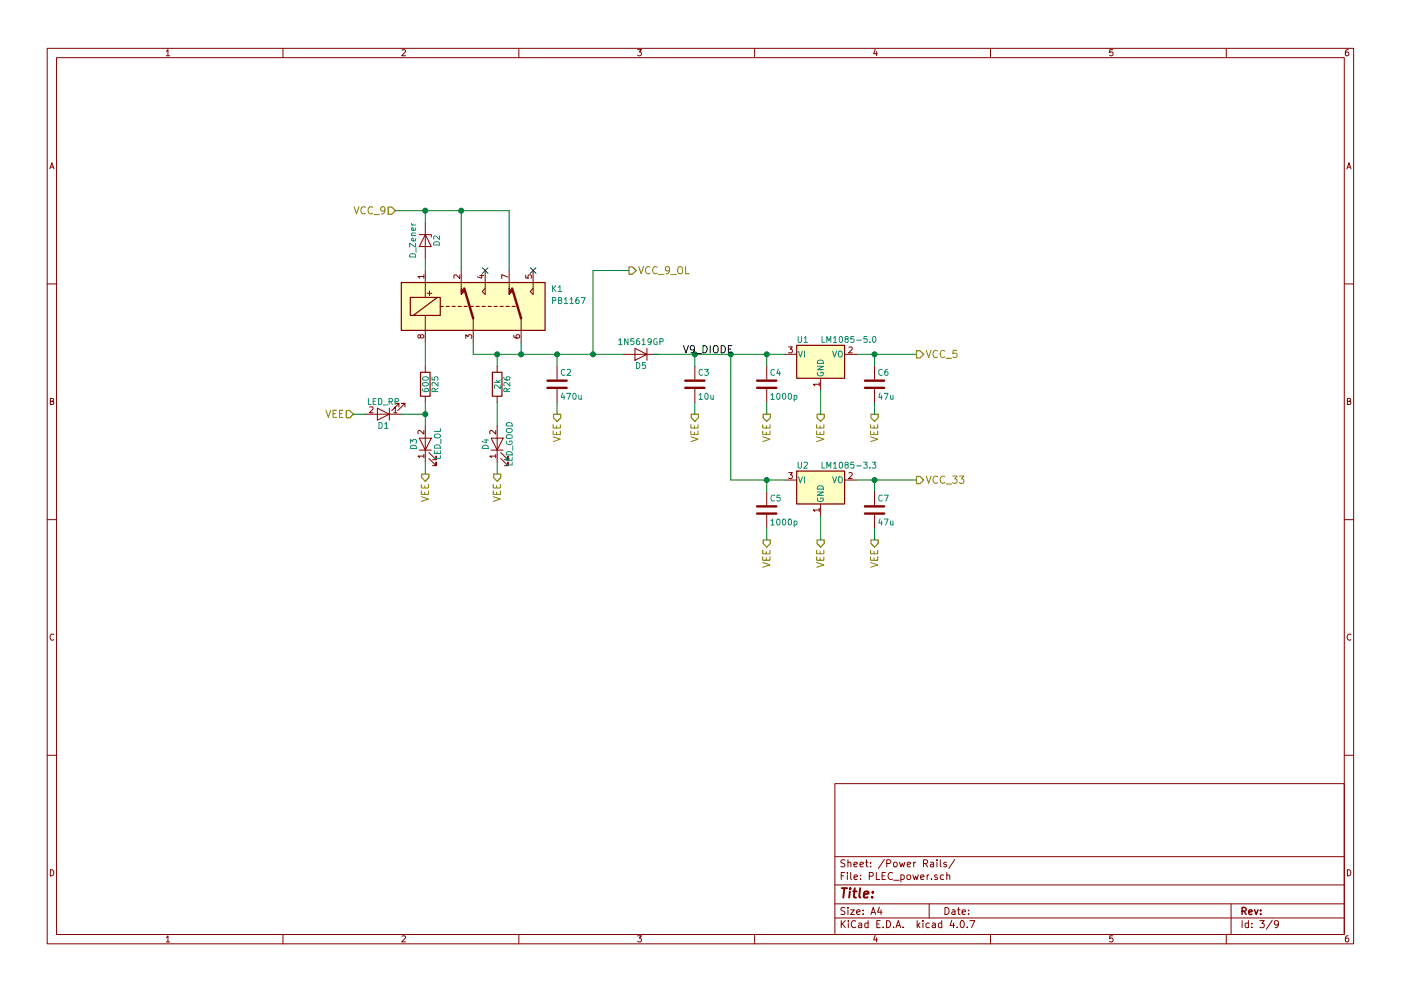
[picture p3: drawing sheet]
EESchema Schematic File Version 2
LIBS:power
LIBS:device
LIBS:switches
LIBS:relays
LIBS:motors
LIBS:transistors
LIBS:conn
LIBS:linear
LIBS:regul
LIBS:74xx
LIBS:cmos4000
LIBS:adc-dac
LIBS:memory
LIBS:xilinx
LIBS:microcontrollers
LIBS:dsp
LIBS:microchip
LIBS:analog_switches
LIBS:motorola
LIBS:texas
LIBS:intel
LIBS:audio
LIBS:interface
LIBS:digital-audio
LIBS:philips
LIBS:display
LIBS:cypress
LIBS:siliconi
LIBS:opto
LIBS:atmel
LIBS:contrib
LIBS:valves
LIBS:teensy
LIBS:XBP9B-DMST-002
LIBS:PLEC
LIBS:cap_470u
LIBS:PLEC-cache
EELAYER 25 0
EELAYER END
$Descr A4 11693 8268
encoding utf-8
Sheet 3 9
Title ""
Date ""
Rev ""
Comp ""
Comment1 ""
Comment2 ""
Comment3 ""
Comment4 ""
$EndDescr
Wire Wire Line
	7150 2950 7650 2950
Connection ~ 6400 2950
Connection ~ 7300 2950
$Comp
L C C4
U 1 1
P 6400 3200
F 0 "C4" H 6425 3300 50  0000 L CNN
F 1 "1000p" H 6425 3100 50  0000 L CNN
F 2 "PLEC:THTt_100Px200Lx125Wx200H_1000p" H 6438 3050 50  0001 C CNN
F 3 "" H 6400 3200 50  0001 C CNN
	1    6400 3200
	1    0    0    -1  
$EndComp
Connection ~ 6100 2950
$Comp
L C C3
U 1 1
P 5800 3200
F 0 "C3" H 5825 3300 50  0000 L CNN
F 1 "10u" H 5825 3100 50  0000 L CNN
F 2 "PLEC:THTm_1.5Px4Dx7H_10u" H 5838 3050 50  0001 C CNN
F 3 "" H 5800 3200 50  0001 C CNN
	1    5800 3200
	1    0    0    -1  
$EndComp
$Comp
L LM1085-3.3 U2
U 1 1
P 6850 4000
F 0 "U2" H 6700 4125 50  0000 C CNN
F 1 "LM1085-3.3" H 6850 4125 50  0000 L CNN
F 2 "TO_SOT_Packages_THT:TO-220-3_Vertical" H 6850 4250 50  0001 C CIN
F 3 "" H 6850 4000 50  0001 C CNN
	1    6850 4000
	1    0    0    -1  
$EndComp
$Comp
L LM1085-5.0 U1
U 1 1
P 6850 2950
F 0 "U1" H 6700 3075 50  0000 C CNN
F 1 "LM1085-5.0" H 6850 3075 50  0000 L CNN
F 2 "TO_SOT_Packages_THT:TO-220-3_Vertical" H 6850 3200 50  0001 C CIN
F 3 "" H 6850 2950 50  0001 C CNN
	1    6850 2950
	1    0    0    -1  
$EndComp
Text HLabel 7650 4000 2    60   Output ~ 0
VCC_33
Text HLabel 7650 2950 2    60   Output ~ 0
VCC_5
Text HLabel 5800 3450 3    60   Output ~ 0
VEE
Text HLabel 6400 3450 3    60   Output ~ 0
VEE
Text HLabel 6850 3450 3    60   Output ~ 0
VEE
Text HLabel 7300 3450 3    60   Output ~ 0
VEE
Text HLabel 3300 1750 0    60   Input ~ 0
VCC_9
$Comp
L IM00 K1
U 1 1
P 3750 2550
F 0 "K1" H 4600 2700 50  0000 L CNN
F 1 "PB1167" H 4600 2600 50  0000 L CNN
F 2 "PLEC:PB1167" H 3750 2550 50  0001 C CNN
F 3 "" H 3750 2550 50  0001 C CNN
	1    3750 2550
	1    0    0    -1  
$EndComp
$Comp
L D_Zener D2
U 1 1
P 3550 2000
F 0 "D2" H 3550 2100 50  0000 C CNN
F 1 "D_Zener" H 3550 1900 50  0000 C CNN
F 2 "Diodes_THT:D_DO-201AD_P15.24mm_Horizontal" H 3550 2000 50  0001 C CNN
F 3 "" H 3550 2000 50  0001 C CNN
	1    3550 2000
	0    1    1    0   
$EndComp
Wire Wire Line
	3550 2250 3550 2150
$Comp
L R R25
U 1 1
P 3550 3200
F 0 "R25" V 3630 3200 50  0000 C CNN
F 1 "600" V 3550 3200 50  0000 C CNN
F 2 "Resistors_THT:R_Axial_DIN0414_L11.9mm_D4.5mm_P20.32mm_Horizontal" V 3480 3200 50  0001 C CNN
F 3 "" H 3550 3200 50  0001 C CNN
	1    3550 3200
	1    0    0    -1  
$EndComp
Wire Wire Line
	3550 3050 3550 2850
Text HLabel 3550 3950 3    60   Output ~ 0
VEE
Wire Wire Line
	3300 1750 4250 1750
Wire Wire Line
	3850 1750 3850 2250
Wire Wire Line
	4250 1750 4250 2250
Connection ~ 3850 1750
NoConn ~ 4050 2250
NoConn ~ 4450 2250
Wire Wire Line
	3950 2850 3950 2950
Wire Wire Line
	4350 2950 4350 2850
Connection ~ 4350 2950
$Comp
L LED D3
U 1 1
P 3550 3700
F 0 "D3" H 3550 3800 50  0000 C CNN
F 1 "LED_OL" H 3550 3600 50  0000 C CNN
F 2 "LEDs:LED_D3.0mm_FlatTop" H 3550 3700 50  0001 C CNN
F 3 "" H 3550 3700 50  0001 C CNN
	1    3550 3700
	0    -1   -1   0   
$EndComp
Wire Wire Line
	3550 3350 3550 3550
Wire Wire Line
	3550 3850 3550 3950
Wire Wire Line
	5800 2950 5800 3050
Wire Wire Line
	6400 2950 6400 3050
Wire Wire Line
	5800 3450 5800 3350
Wire Wire Line
	6400 3450 6400 3350
Wire Wire Line
	7300 3450 7300 3350
Wire Wire Line
	7300 3050 7300 2950
Wire Wire Line
	6850 3450 6850 3250
Connection ~ 6400 4000
Connection ~ 7300 4000
$Comp
L C C5
U 1 1
P 6400 4250
F 0 "C5" H 6425 4350 50  0000 L CNN
F 1 "1000p" H 6425 4150 50  0000 L CNN
F 2 "PLEC:THTt_100Px200Lx125Wx200H_1000p" H 6438 4100 50  0001 C CNN
F 3 "" H 6400 4250 50  0001 C CNN
	1    6400 4250
	1    0    0    -1  
$EndComp
Text HLabel 6400 4500 3    60   Output ~ 0
VEE
Text HLabel 6850 4500 3    60   Output ~ 0
VEE
Text HLabel 7300 4500 3    60   Output ~ 0
VEE
Wire Wire Line
	6400 4000 6400 4100
Wire Wire Line
	6400 4500 6400 4400
Wire Wire Line
	7300 4500 7300 4400
Wire Wire Line
	7300 4100 7300 4000
Wire Wire Line
	6850 4500 6850 4300
Wire Wire Line
	7150 4000 7650 4000
Wire Wire Line
	6100 4000 6550 4000
Wire Wire Line
	6100 2950 6100 4000
Connection ~ 5800 2950
$Comp
L R R26
U 1 1
P 4150 3200
F 0 "R26" V 4230 3200 50  0000 C CNN
F 1 "2k" V 4150 3200 50  0000 C CNN
F 2 "Resistors_THT:R_Axial_DIN0204_L3.6mm_D1.6mm_P5.08mm_Horizontal" V 4080 3200 50  0001 C CNN
F 3 "" H 4150 3200 50  0001 C CNN
	1    4150 3200
	1    0    0    -1  
$EndComp
Text HLabel 4150 3950 3    60   Output ~ 0
VEE
$Comp
L LED D4
U 1 1
P 4150 3700
F 0 "D4" H 4150 3800 50  0000 C CNN
F 1 "LED_GOOD" H 4150 3600 50  0000 C CNN
F 2 "LEDs:LED_D5.0mm_FlatTop" H 4150 3700 50  0001 C CNN
F 3 "" H 4150 3700 50  0001 C CNN
	1    4150 3700
	0    -1   -1   0   
$EndComp
Wire Wire Line
	4150 3550 4150 3350
Wire Wire Line
	4150 3850 4150 3950
Wire Wire Line
	4150 3050 4150 2950
Connection ~ 4150 2950
Text HLabel 2950 3450 0    60   Input ~ 0
VEE
$Comp
L LED D1
U 1 1
P 3200 3450
F 0 "D1" H 3200 3550 50  0000 C CNN
F 1 "LED_RP" H 3200 3350 50  0000 C CNN
F 2 "LEDs:LED_D3.0mm_FlatTop" H 3200 3450 50  0001 C CNN
F 3 "" H 3200 3450 50  0001 C CNN
	1    3200 3450
	-1   0    0    1   
$EndComp
Wire Wire Line
	2950 3450 3050 3450
Wire Wire Line
	3350 3450 3550 3450
Connection ~ 3550 3450
Text HLabel 5250 2250 2    60   Output ~ 0
VCC_9_OL
Wire Wire Line
	4950 2250 5250 2250
$Comp
L C C6
U 1 1
P 7300 3200
F 0 "C6" H 7325 3300 50  0000 L CNN
F 1 "47u" H 7325 3100 50  0000 L CNN
F 2 "PLEC:THTm_2Px4Dx12H_47u" H 7338 3050 50  0001 C CNN
F 3 "" H 7300 3200 50  0001 C CNN
	1    7300 3200
	1    0    0    -1  
$EndComp
$Comp
L C C7
U 1 1
P 7300 4250
F 0 "C7" H 7325 4350 50  0000 L CNN
F 1 "47u" H 7325 4150 50  0000 L CNN
F 2 "PLEC:THTm_2Px4Dx12H_47u" H 7338 4100 50  0001 C CNN
F 3 "" H 7300 4250 50  0001 C CNN
	1    7300 4250
	1    0    0    -1  
$EndComp
Wire Wire Line
	3550 1850 3550 1750
Connection ~ 3550 1750
$Comp
L D D5
U 1 1
P 5350 2950
F 0 "D5" H 5350 3050 50  0000 C CNN
F 1 "1N5619GP" H 5350 2850 50  0000 C CNN
F 2 "Diodes_THT:D_DO-15_P10.16mm_Horizontal" H 5350 2950 50  0001 C CNN
F 3 "" H 5350 2950 50  0001 C CNN
	1    5350 2950
	-1   0    0    1   
$EndComp
Wire Wire Line
	3950 2950 5200 2950
Wire Wire Line
	4950 2950 4950 2250
Connection ~ 4950 2950
Wire Wire Line
	5450 2950 6550 2950
$Comp
L C C2
U 1 1
P 4650 3200
F 0 "C2" H 4675 3300 50  0000 L CNN
F 1 "470u" H 4675 3100 50  0000 L CNN
F 2 "PLEC:THTm_5Px8Dx22H__470u" H 4688 3050 50  0001 C CNN
F 3 "" H 4650 3200 50  0001 C CNN
	1    4650 3200
	1    0    0    -1  
$EndComp
Text HLabel 4650 3450 3    60   Output ~ 0
VEE
Wire Wire Line
	4650 3450 4650 3350
Wire Wire Line
	4650 3050 4650 2950
Connection ~ 4650 2950
Text Label 5700 2950 0    60   ~ 0
V9_DIODE
$EndSCHEMATC
